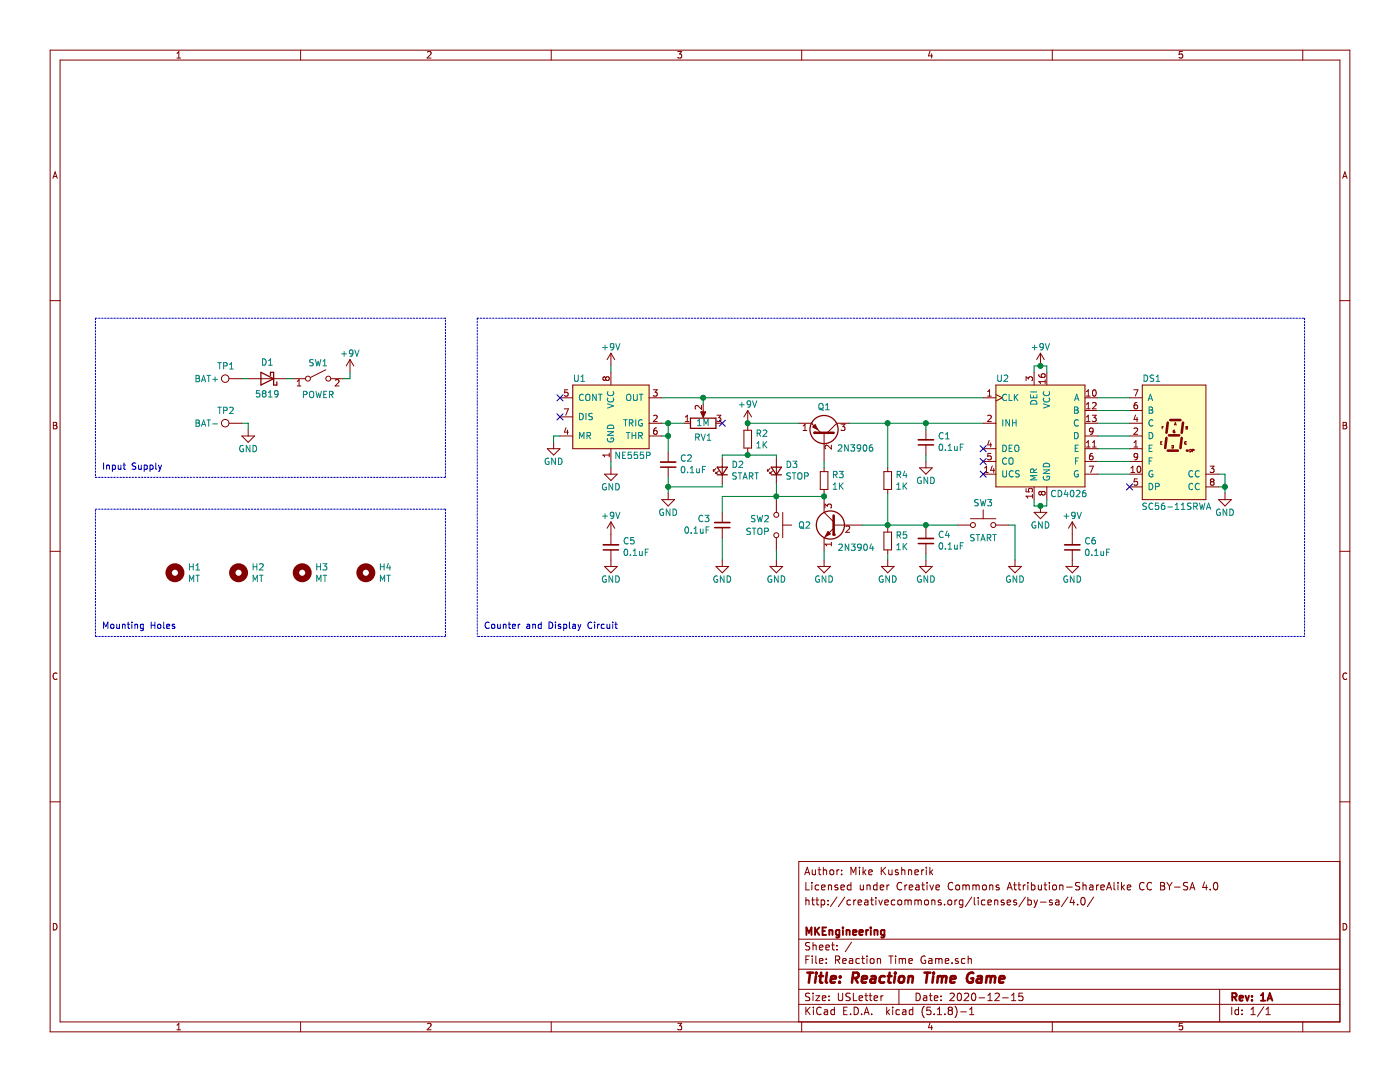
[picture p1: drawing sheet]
EESchema Schematic File Version 4
EELAYER 30 0
EELAYER END
$Descr USLetter 11000 8500
encoding utf-8
Sheet 1 1
Title "Reaction Time Game"
Date "2020-12-15"
Rev "1A"
Comp "MKEngineering"
Comment1 ""
Comment2 "http://creativecommons.org/licenses/by-sa/4.0/"
Comment3 "Licensed under Creative Commons Attribution-ShareAlike CC BY-SA 4.0"
Comment4 "Author: Mike Kushnerik"
$EndDescr
NoConn ~ 8875 3825
Wire Wire Line
	4800 3625 4800 3675
$Comp
L power:GND #PWR08
U 1 1
P 4800 3675
F 0 "#PWR08" H 4800 3425 50  0001 C CNN
F 1 "GND" H 4800 3525 50  0000 C CNN
F 2 "" H 4800 3675 50  0001 C CNN
F 3 "" H 4800 3675 50  0001 C CNN
	1    4800 3675
	1    0    0    -1  
$EndComp
Wire Wire Line
	4800 2925 4800 2875
$Comp
L power:+9V #PWR01
U 1 1
P 4800 2875
F 0 "#PWR01" H 4800 2725 50  0001 C CNN
F 1 "+9V" H 4800 3025 50  0000 C CNN
F 2 "" H 4800 2875 50  0001 C CNN
F 3 "" H 4800 2875 50  0001 C CNN
	1    4800 2875
	1    0    0    -1  
$EndComp
$Comp
L power:GND #PWR010
U 1 1
P 9625 3875
F 0 "#PWR010" H 9625 3625 50  0001 C CNN
F 1 "GND" H 9625 3725 50  0000 C CNN
F 2 "" H 9625 3875 50  0001 C CNN
F 3 "" H 9625 3875 50  0001 C CNN
	1    9625 3875
	1    0    0    -1  
$EndComp
$Comp
L Reaction~Time~Game:CD4026 U2
U 1 1
P 8175 3425
F 0 "U2" H 7825 3850 50  0000 L BNN
F 1 "CD4026" H 8250 3000 50  0000 L TNN
F 2 "Package_DIP:DIP-16_W7.62mm" H 7725 3925 50  0001 C CNN
F 3 "" H 7725 3925 50  0001 C CNN
	1    8175 3425
	1    0    0    -1  
$EndComp
$Comp
L Reaction~Time~Game:SC-56-11SRWA DS1
U 1 1
P 9225 3475
F 0 "DS1" H 8975 3950 50  0000 L BNN
F 1 " SC56-11SRWA" H 9225 3000 50  0000 C TNN
F 2 "Reaction Time Game:SC56-11SRWA" H 8425 3975 50  0001 C CNN
F 3 "" H 8425 3975 50  0001 C CNN
	1    9225 3475
	1    0    0    -1  
$EndComp
$Comp
L power:+9V #PWR013
U 1 1
P 8425 4200
F 0 "#PWR013" H 8425 4050 50  0001 C CNN
F 1 "+9V" H 8425 4350 50  0000 C CNN
F 2 "" H 8425 4200 50  0001 C CNN
F 3 "" H 8425 4200 50  0001 C CNN
	1    8425 4200
	-1   0    0    -1  
$EndComp
Wire Wire Line
	1900 2975 1950 2975
$Comp
L power:+9V #PWR02
U 1 1
P 8175 2875
F 0 "#PWR02" H 8175 2725 50  0001 C CNN
F 1 "+9V" H 8175 3025 50  0000 C CNN
F 2 "" H 8175 2875 50  0001 C CNN
F 3 "" H 8175 2875 50  0001 C CNN
	1    8175 2875
	1    0    0    -1  
$EndComp
Wire Wire Line
	2750 2975 2750 2925
Wire Wire Line
	2700 2975 2750 2975
$Comp
L power:+9V #PWR03
U 1 1
P 2750 2925
F 0 "#PWR03" H 2750 2775 50  0001 C CNN
F 1 "+9V" H 2750 3075 50  0000 C CNN
F 2 "" H 2750 2925 50  0001 C CNN
F 3 "" H 2750 2925 50  0001 C CNN
	1    2750 2925
	1    0    0    -1  
$EndComp
$Comp
L Device:D_Schottky D1
U 1 1
P 2100 2975
F 0 "D1" H 2100 2850 50  0000 C CNN
F 1 "5819" H 2100 3100 50  0000 C CNN
F 2 "Diode_THT:D_DO-41_SOD81_P7.62mm_Horizontal" H 2100 2975 50  0001 C CNN
F 3 "~" H 2100 2975 50  0001 C CNN
	1    2100 2975
	-1   0    0    1   
$EndComp
$Comp
L power:GND #PWR011
U 1 1
P 8175 3975
F 0 "#PWR011" H 8175 3725 50  0001 C CNN
F 1 "GND" H 8175 3825 50  0000 C CNN
F 2 "" H 8175 3975 50  0001 C CNN
F 3 "" H 8175 3975 50  0001 C CNN
	1    8175 3975
	1    0    0    -1  
$EndComp
$Comp
L Switch:SW_Push SW3
U 1 1
P 7725 4125
F 0 "SW3" H 7725 4300 50  0000 C CNN
F 1 "START" H 7725 4025 50  0000 C CNN
F 2 "Button_Switch_THT:SW_PUSH_6mm" H 7725 4325 50  0001 C CNN
F 3 "~" H 7725 4325 50  0001 C CNN
	1    7725 4125
	1    0    0    -1  
$EndComp
$Comp
L Device:C_Small C2
U 1 1
P 5250 3650
F 0 "C2" H 5159 3604 50  0000 R CNN
F 1 "0.1uF" H 5159 3695 50  0000 R CNN
F 2 "Capacitor_THT:C_Disc_D4.3mm_W1.9mm_P5.00mm" H 5250 3650 50  0001 C CNN
F 3 "~" H 5250 3650 50  0001 C CNN
	1    5250 3650
	-1   0    0    1   
$EndComp
$Comp
L power:GND #PWR09
U 1 1
P 5250 3875
F 0 "#PWR09" H 5250 3625 50  0001 C CNN
F 1 "GND" H 5250 3725 50  0000 C CNN
F 2 "" H 5250 3875 50  0001 C CNN
F 3 "" H 5250 3875 50  0001 C CNN
	1    5250 3875
	1    0    0    -1  
$EndComp
NoConn ~ 7725 3625
NoConn ~ 7725 3725
NoConn ~ 7725 3525
NoConn ~ 4400 3125
NoConn ~ 4400 3275
Wire Wire Line
	5200 3325 5250 3325
Wire Wire Line
	5200 3425 5250 3425
Wire Wire Line
	5250 3425 5250 3325
$Comp
L Device:C_Small C6
U 1 1
P 8425 4300
F 0 "C6" H 8333 4254 50  0000 R CNN
F 1 "0.1uF" H 8333 4345 50  0000 R CNN
F 2 "Capacitor_THT:C_Disc_D4.3mm_W1.9mm_P5.00mm" H 8425 4300 50  0001 C CNN
F 3 "~" H 8425 4300 50  0001 C CNN
	1    8425 4300
	-1   0    0    1   
$EndComp
$Comp
L power:GND #PWR021
U 1 1
P 8425 4400
F 0 "#PWR021" H 8425 4150 50  0001 C CNN
F 1 "GND" H 8425 4250 50  0000 C CNN
F 2 "" H 8425 4400 50  0001 C CNN
F 3 "" H 8425 4400 50  0001 C CNN
	1    8425 4400
	1    0    0    -1  
$EndComp
Wire Wire Line
	9575 3725 9625 3725
Wire Wire Line
	9625 3725 9625 3825
Wire Wire Line
	9575 3825 9625 3825
Connection ~ 9625 3825
Wire Wire Line
	9625 3825 9625 3875
Wire Wire Line
	8625 3125 8875 3125
Wire Wire Line
	8625 3225 8875 3225
Wire Wire Line
	8625 3325 8875 3325
Wire Wire Line
	8625 3425 8875 3425
Wire Wire Line
	8625 3525 8875 3525
Wire Wire Line
	8625 3625 8875 3625
Wire Wire Line
	8625 3725 8875 3725
$Comp
L Switch:SW_SPST SW1
U 1 1
P 2500 2975
F 0 "SW1" H 2500 3100 50  0000 C CNN
F 1 "POWER" H 2500 2850 50  0000 C CNN
F 2 "Reaction Time Game:OS102011MA1QN1_RA" H 2500 2975 50  0001 C CNN
F 3 "~" H 2500 2975 50  0001 C CNN
	1    2500 2975
	1    0    0    -1  
$EndComp
Wire Wire Line
	2250 2975 2300 2975
$Comp
L Mechanical:MountingHole H1
U 1 1
P 1375 4500
F 0 "H1" H 1475 4546 50  0000 L CNN
F 1 "MT" H 1475 4455 50  0000 L CNN
F 2 "MountingHole:MountingHole_3.2mm_M3" H 1375 4500 50  0001 C CNN
F 3 "~" H 1375 4500 50  0001 C CNN
	1    1375 4500
	1    0    0    -1  
$EndComp
$Comp
L Mechanical:MountingHole H2
U 1 1
P 1875 4500
F 0 "H2" H 1975 4546 50  0000 L CNN
F 1 "MT" H 1975 4455 50  0000 L CNN
F 2 "MountingHole:MountingHole_3.2mm_M3" H 1875 4500 50  0001 C CNN
F 3 "~" H 1875 4500 50  0001 C CNN
	1    1875 4500
	1    0    0    -1  
$EndComp
$Comp
L Mechanical:MountingHole H3
U 1 1
P 2375 4500
F 0 "H3" H 2475 4546 50  0000 L CNN
F 1 "MT" H 2475 4455 50  0000 L CNN
F 2 "MountingHole:MountingHole_3.2mm_M3" H 2375 4500 50  0001 C CNN
F 3 "~" H 2375 4500 50  0001 C CNN
	1    2375 4500
	1    0    0    -1  
$EndComp
$Comp
L Mechanical:MountingHole H4
U 1 1
P 2875 4500
F 0 "H4" H 2975 4546 50  0000 L CNN
F 1 "MT" H 2975 4455 50  0000 L CNN
F 2 "MountingHole:MountingHole_3.2mm_M3" H 2875 4500 50  0001 C CNN
F 3 "~" H 2875 4500 50  0001 C CNN
	1    2875 4500
	1    0    0    -1  
$EndComp
$Comp
L power:GND #PWR06
U 1 1
P 4350 3475
F 0 "#PWR06" H 4350 3225 50  0001 C CNN
F 1 "GND" H 4350 3325 50  0000 C CNN
F 2 "" H 4350 3475 50  0001 C CNN
F 3 "" H 4350 3475 50  0001 C CNN
	1    4350 3475
	1    0    0    -1  
$EndComp
Wire Wire Line
	4400 3425 4350 3425
Wire Wire Line
	4350 3425 4350 3475
$Comp
L Transistor_BJT:2N3904 Q2
U 1 1
P 6575 4125
F 0 "Q2" H 6775 4125 50  0000 L CNN
F 1 "2N3904" H 6275 3950 50  0000 L CNN
F 2 "Package_TO_SOT_THT:TO-92_Inline_Wide" H 6775 4050 50  0001 L CIN
F 3 "https://www.onsemi.com/pub/Collateral/2N3903-D.PDF" H 6575 4125 50  0001 L CNN
	1    6575 4125
	-1   0    0    -1  
$EndComp
$Comp
L Transistor_BJT:2N3906 Q1
U 1 1
P 6475 3425
F 0 "Q1" V 6700 3425 50  0000 C CNN
F 1 "2N3906" V 6375 3525 50  0000 L CNN
F 2 "Package_TO_SOT_THT:TO-92_Inline_Wide" H 6675 3350 50  0001 L CIN
F 3 "https://www.onsemi.com/pub/Collateral/2N3906-D.PDF" H 6475 3425 50  0001 L CNN
	1    6475 3425
	0    1    -1   0   
$EndComp
$Comp
L Device:R_Small R3
U 1 1
P 6475 3775
F 0 "R3" H 6534 3821 50  0000 L CNN
F 1 "1K" H 6534 3730 50  0000 L CNN
F 2 "Resistor_THT:R_Axial_DIN0204_L3.6mm_D1.6mm_P5.08mm_Horizontal" H 6475 3775 50  0001 C CNN
F 3 "~" H 6475 3775 50  0001 C CNN
	1    6475 3775
	1    0    0    -1  
$EndComp
$Comp
L Device:R_Small R4
U 1 1
P 6975 3775
F 0 "R4" H 7034 3821 50  0000 L CNN
F 1 "1K" H 7034 3730 50  0000 L CNN
F 2 "Resistor_THT:R_Axial_DIN0204_L3.6mm_D1.6mm_P5.08mm_Horizontal" H 6975 3775 50  0001 C CNN
F 3 "~" H 6975 3775 50  0001 C CNN
	1    6975 3775
	1    0    0    -1  
$EndComp
$Comp
L Device:R_Small R5
U 1 1
P 6975 4250
F 0 "R5" H 7034 4296 50  0000 L CNN
F 1 "1K" H 7034 4205 50  0000 L CNN
F 2 "Resistor_THT:R_Axial_DIN0204_L3.6mm_D1.6mm_P5.08mm_Horizontal" H 6975 4250 50  0001 C CNN
F 3 "~" H 6975 4250 50  0001 C CNN
	1    6975 4250
	1    0    0    -1  
$EndComp
$Comp
L power:GND #PWR018
U 1 1
P 6975 4400
F 0 "#PWR018" H 6975 4150 50  0001 C CNN
F 1 "GND" H 6975 4250 50  0000 C CNN
F 2 "" H 6975 4400 50  0001 C CNN
F 3 "" H 6975 4400 50  0001 C CNN
	1    6975 4400
	1    0    0    -1  
$EndComp
$Comp
L Switch:SW_Push SW2
U 1 1
P 6100 4125
F 0 "SW2" V 6050 4075 50  0000 R CNN
F 1 "STOP" V 6150 4075 50  0000 R CNN
F 2 "Button_Switch_THT:SW_PUSH_6mm" H 6100 4325 50  0001 C CNN
F 3 "~" H 6100 4325 50  0001 C CNN
	1    6100 4125
	0    1    1    0   
$EndComp
$Comp
L power:GND #PWR017
U 1 1
P 6475 4400
F 0 "#PWR017" H 6475 4150 50  0001 C CNN
F 1 "GND" H 6475 4250 50  0000 C CNN
F 2 "" H 6475 4400 50  0001 C CNN
F 3 "" H 6475 4400 50  0001 C CNN
	1    6475 4400
	1    0    0    -1  
$EndComp
$Comp
L power:GND #PWR016
U 1 1
P 6100 4400
F 0 "#PWR016" H 6100 4150 50  0001 C CNN
F 1 "GND" H 6100 4250 50  0000 C CNN
F 2 "" H 6100 4400 50  0001 C CNN
F 3 "" H 6100 4400 50  0001 C CNN
	1    6100 4400
	1    0    0    -1  
$EndComp
$Comp
L power:GND #PWR020
U 1 1
P 7975 4400
F 0 "#PWR020" H 7975 4150 50  0001 C CNN
F 1 "GND" H 7975 4250 50  0000 C CNN
F 2 "" H 7975 4400 50  0001 C CNN
F 3 "" H 7975 4400 50  0001 C CNN
	1    7975 4400
	1    0    0    -1  
$EndComp
$Comp
L Device:C_Small C4
U 1 1
P 7275 4250
F 0 "C4" H 7183 4204 50  0000 R CNN
F 1 "0.1uF" H 7183 4295 50  0000 R CNN
F 2 "Capacitor_THT:C_Disc_D4.3mm_W1.9mm_P5.00mm" H 7275 4250 50  0001 C CNN
F 3 "~" H 7275 4250 50  0001 C CNN
	1    7275 4250
	-1   0    0    1   
$EndComp
Wire Wire Line
	6775 4125 6975 4125
Wire Wire Line
	7925 4125 7975 4125
Wire Wire Line
	7975 4125 7975 4400
$Comp
L power:GND #PWR019
U 1 1
P 7275 4400
F 0 "#PWR019" H 7275 4150 50  0001 C CNN
F 1 "GND" H 7275 4250 50  0000 C CNN
F 2 "" H 7275 4400 50  0001 C CNN
F 3 "" H 7275 4400 50  0001 C CNN
	1    7275 4400
	1    0    0    -1  
$EndComp
Wire Wire Line
	6975 4125 6975 3875
Connection ~ 6975 4125
Wire Wire Line
	6975 3675 6975 3325
Wire Wire Line
	6975 3325 6675 3325
Wire Wire Line
	6975 4150 6975 4125
Wire Wire Line
	6975 4350 6975 4400
Wire Wire Line
	7275 4350 7275 4400
Wire Wire Line
	6475 4400 6475 4325
Wire Wire Line
	6475 3925 6475 3900
Wire Wire Line
	6475 3675 6475 3625
Wire Wire Line
	6475 3900 6100 3900
Wire Wire Line
	6100 3900 6100 3925
Connection ~ 6475 3900
Wire Wire Line
	6475 3900 6475 3875
Connection ~ 6100 3900
$Comp
L Device:LED_Small D3
U 1 1
P 6100 3700
F 0 "D3" V 6146 3630 50  0000 R CNN
F 1 "STOP" V 6055 3630 50  0000 R CNN
F 2 "LED_THT:LED_D5.0mm" V 6100 3700 50  0001 C CNN
F 3 "~" V 6100 3700 50  0001 C CNN
	1    6100 3700
	0    -1   -1   0   
$EndComp
$Comp
L Device:C_Small C1
U 1 1
P 7275 3475
F 0 "C1" H 7183 3429 50  0000 R CNN
F 1 "0.1uF" H 7183 3520 50  0000 R CNN
F 2 "Capacitor_THT:C_Disc_D4.3mm_W1.9mm_P5.00mm" H 7275 3475 50  0001 C CNN
F 3 "~" H 7275 3475 50  0001 C CNN
	1    7275 3475
	-1   0    0    1   
$EndComp
$Comp
L power:GND #PWR07
U 1 1
P 7275 3625
F 0 "#PWR07" H 7275 3375 50  0001 C CNN
F 1 "GND" H 7275 3475 50  0000 C CNN
F 2 "" H 7275 3625 50  0001 C CNN
F 3 "" H 7275 3625 50  0001 C CNN
	1    7275 3625
	1    0    0    -1  
$EndComp
Wire Wire Line
	7275 3575 7275 3625
Wire Wire Line
	8175 2875 8125 2875
Wire Wire Line
	8125 2875 8125 2925
Wire Wire Line
	8175 2875 8225 2875
Wire Wire Line
	8225 2875 8225 2925
Connection ~ 8175 2875
Wire Wire Line
	8125 3925 8125 3975
Wire Wire Line
	8125 3975 8175 3975
Wire Wire Line
	8175 3975 8225 3975
Wire Wire Line
	8225 3975 8225 3925
Connection ~ 8175 3975
$Comp
L power:+9V #PWR05
U 1 1
P 5875 3325
F 0 "#PWR05" H 5875 3175 50  0001 C CNN
F 1 "+9V" H 5875 3475 50  0000 C CNN
F 2 "" H 5875 3325 50  0001 C CNN
F 3 "" H 5875 3325 50  0001 C CNN
	1    5875 3325
	1    0    0    -1  
$EndComp
Wire Wire Line
	6975 3325 7275 3325
Connection ~ 6975 3325
Wire Wire Line
	7275 3375 7275 3325
Connection ~ 7275 3325
Wire Wire Line
	7275 3325 7725 3325
Wire Wire Line
	6975 4125 7275 4125
Wire Wire Line
	7275 4150 7275 4125
Connection ~ 7275 4125
Wire Wire Line
	7275 4125 7525 4125
Wire Wire Line
	5875 3575 5875 3550
Wire Wire Line
	5875 3575 6100 3575
Wire Wire Line
	6100 3575 6100 3600
Wire Wire Line
	6100 3800 6100 3900
Wire Wire Line
	6100 4400 6100 4325
$Comp
L power:GND #PWR014
U 1 1
P 4800 4400
F 0 "#PWR014" H 4800 4150 50  0001 C CNN
F 1 "GND" H 4800 4250 50  0000 C CNN
F 2 "" H 4800 4400 50  0001 C CNN
F 3 "" H 4800 4400 50  0001 C CNN
	1    4800 4400
	1    0    0    -1  
$EndComp
$Comp
L Device:C_Small C5
U 1 1
P 4800 4300
F 0 "C5" H 4708 4254 50  0000 R CNN
F 1 "0.1uF" H 4708 4345 50  0000 R CNN
F 2 "Capacitor_THT:C_Disc_D4.3mm_W1.9mm_P5.00mm" H 4800 4300 50  0001 C CNN
F 3 "~" H 4800 4300 50  0001 C CNN
	1    4800 4300
	-1   0    0    1   
$EndComp
$Comp
L power:+9V #PWR012
U 1 1
P 4800 4200
F 0 "#PWR012" H 4800 4050 50  0001 C CNN
F 1 "+9V" H 4800 4350 50  0000 C CNN
F 2 "" H 4800 4200 50  0001 C CNN
F 3 "" H 4800 4200 50  0001 C CNN
	1    4800 4200
	-1   0    0    -1  
$EndComp
$Comp
L Device:R_Small R2
U 1 1
P 5875 3450
F 0 "R2" H 5934 3496 50  0000 L CNN
F 1 "1K" H 5934 3405 50  0000 L CNN
F 2 "Resistor_THT:R_Axial_DIN0204_L3.6mm_D1.6mm_P5.08mm_Horizontal" H 5875 3450 50  0001 C CNN
F 3 "~" H 5875 3450 50  0001 C CNN
	1    5875 3450
	1    0    0    -1  
$EndComp
Connection ~ 5875 3575
Wire Wire Line
	5675 3575 5875 3575
Wire Wire Line
	5675 3600 5675 3575
$Comp
L Device:LED_Small D2
U 1 1
P 5675 3700
F 0 "D2" V 5721 3630 50  0000 R CNN
F 1 "START" V 5630 3630 50  0000 R CNN
F 2 "LED_THT:LED_D5.0mm" V 5675 3700 50  0001 C CNN
F 3 "~" V 5675 3700 50  0001 C CNN
	1    5675 3700
	0    -1   -1   0   
$EndComp
Wire Wire Line
	5675 3900 6100 3900
Wire Wire Line
	5675 4400 5675 4225
Wire Wire Line
	5675 4025 5675 3900
$Comp
L power:GND #PWR015
U 1 1
P 5675 4400
F 0 "#PWR015" H 5675 4150 50  0001 C CNN
F 1 "GND" H 5675 4250 50  0000 C CNN
F 2 "" H 5675 4400 50  0001 C CNN
F 3 "" H 5675 4400 50  0001 C CNN
	1    5675 4400
	-1   0    0    -1  
$EndComp
$Comp
L Device:C_Small C3
U 1 1
P 5675 4125
F 0 "C3" H 5583 4079 50  0000 R CNN
F 1 "0.1uF" H 5583 4170 50  0000 R CNN
F 2 "Capacitor_THT:C_Disc_D4.3mm_W1.9mm_P5.00mm" H 5675 4125 50  0001 C CNN
F 3 "~" H 5675 4125 50  0001 C CNN
	1    5675 4125
	1    0    0    1   
$EndComp
Wire Wire Line
	5675 3800 5675 3825
Wire Wire Line
	5675 3825 5250 3825
Wire Wire Line
	5250 3875 5250 3825
Connection ~ 5250 3825
Wire Wire Line
	5250 3750 5250 3825
Wire Wire Line
	5250 3550 5250 3425
Connection ~ 5250 3425
Wire Wire Line
	5875 3350 5875 3325
Wire Wire Line
	5875 3325 6275 3325
$Comp
L Reaction~Time~Game:NE555P U1
U 1 1
P 4800 3275
F 0 "U1" H 4500 3550 50  0000 L BNN
F 1 "NE555P" H 4825 3000 50  0000 L TNN
F 2 "Package_DIP:DIP-8_W7.62mm" H 4300 3425 50  0001 C CNN
F 3 "" H 4300 3425 50  0001 C CNN
	1    4800 3275
	1    0    0    -1  
$EndComp
$Comp
L Device:R_POT RV1
U 1 1
P 5525 3325
F 0 "RV1" V 5410 3325 50  0000 C CNN
F 1 "1M" V 5525 3325 50  0000 C CNN
F 2 "Potentiometer_THT:Potentiometer_Runtron_RM-065_Vertical" H 5525 3325 50  0001 C CNN
F 3 "~" H 5525 3325 50  0001 C CNN
	1    5525 3325
	0    -1   -1   0   
$EndComp
Connection ~ 5875 3325
NoConn ~ 5675 3325
Wire Wire Line
	7725 3125 5525 3125
Wire Wire Line
	5525 3175 5525 3125
Connection ~ 5525 3125
Wire Wire Line
	5525 3125 5200 3125
Wire Wire Line
	5250 3325 5375 3325
Connection ~ 5250 3325
$Comp
L Connector:TestPoint TP1
U 1 1
P 1900 2975
F 0 "TP1" V 1800 3100 50  0000 C CNN
F 1 "BAT+" V 1900 3150 50  0000 L CNN
F 2 "Reaction Time Game:WIRE_SR_C" H 2100 2975 50  0001 C CNN
F 3 "~" H 2100 2975 50  0001 C CNN
	1    1900 2975
	0    -1   1    0   
$EndComp
$Comp
L Connector:TestPoint TP2
U 1 1
P 1900 3325
F 0 "TP2" V 1800 3450 50  0000 C CNN
F 1 "BAT-" V 1900 3500 50  0000 L CNN
F 2 "Reaction Time Game:WIRE_SR_R" H 2100 3325 50  0001 C CNN
F 3 "~" H 2100 3325 50  0001 C CNN
	1    1900 3325
	0    -1   1    0   
$EndComp
$Comp
L power:GND #PWR04
U 1 1
P 1950 3375
F 0 "#PWR04" H 1950 3125 50  0001 C CNN
F 1 "GND" H 1950 3225 50  0000 C CNN
F 2 "" H 1950 3375 50  0001 C CNN
F 3 "" H 1950 3375 50  0001 C CNN
	1    1950 3375
	1    0    0    -1  
$EndComp
Wire Wire Line
	1900 3325 1950 3325
Wire Wire Line
	1950 3325 1950 3375
Wire Notes Line
	750  2500 3500 2500
Wire Notes Line
	3500 5000 750  5000
Wire Notes Line
	3750 2500 10250 2500
Wire Notes Line
	10250 2500 10250 5000
Wire Notes Line
	10250 5000 3750 5000
Wire Notes Line
	750  2500 750  3750
Wire Notes Line
	750  3750 3500 3750
Wire Notes Line
	3500 3750 3500 2500
Wire Notes Line
	750  5000 750  4000
Wire Notes Line
	750  4000 3500 4000
Wire Notes Line
	3500 4000 3500 5000
Wire Notes Line
	3750 2500 3750 5000
Text Notes 3800 4950 0    50   ~ 0
Counter and Display Circuit
Text Notes 800  3700 0    50   ~ 0
Input Supply
Text Notes 800  4950 0    50   ~ 0
Mounting Holes
$EndSCHEMATC
